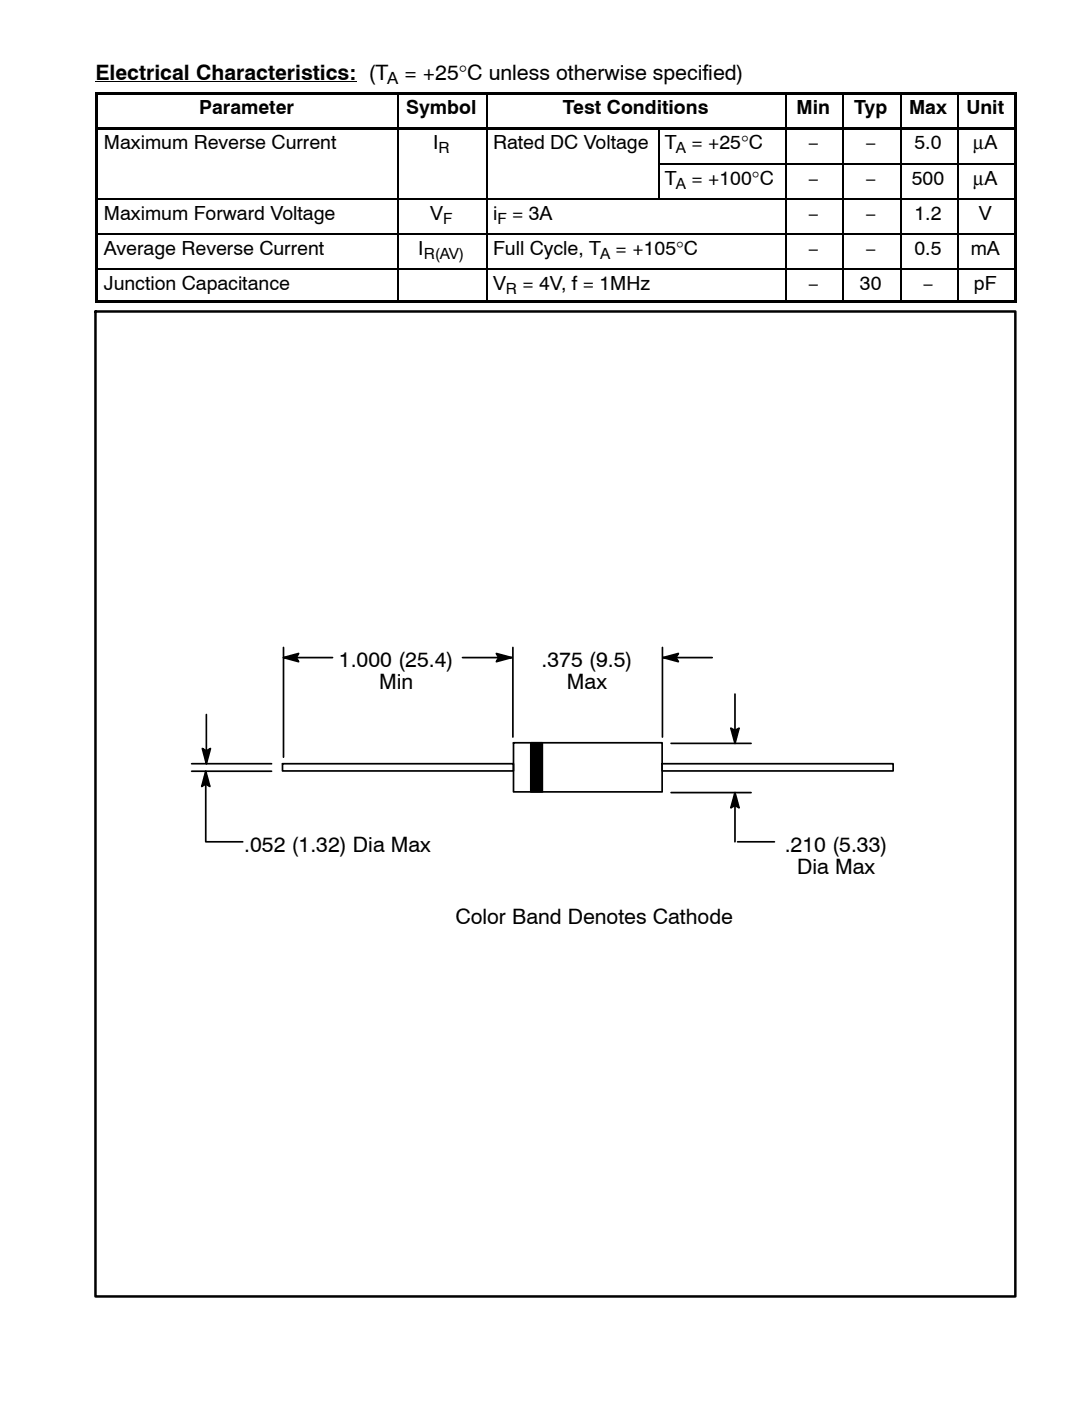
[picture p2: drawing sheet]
<svg xmlns="http://www.w3.org/2000/svg" width="216mm" height="280mm" viewBox="0 0 216 280" stroke-linecap="round" stroke-linejoin="round" font-family="sans-serif">
<path d="M19.1 16.3h52.1" fill="none" stroke="#000" stroke-width=".2"/>
<g fill="#000">
<path d="M19.1 18.4h60.2v.5h-60.2zM79.3 18.4h17.8v.5h-17.8zM97.1 18.4h59.7v.5h-59.7zM156.8 18.4h11.4v.5h-11.4zM168.2 18.4h11.5v.5h-11.5zM179.7 18.4h11.4v.5h-11.4zM191.1 18.4h11.9v.5h-11.9zM19.1 18.4h.4v7h-.4zM19.1 25.4h.4v7.1h-.4zM19.1 25.4h60.2v.5h-60.2zM19.1 32.5h.4v7.1h-.4zM79.3 25.4h17.8v.5h-17.8z"/>
<path d="M97.1 25.4h34.3v.5h-34.3zM131.4 25.4h25.4v.5h-25.4zM156.8 25.4h11.4v.5h-11.4zM168.2 25.4h11.5v.5h-11.5zM179.7 25.4h11.4v.5h-11.4zM191.1 25.4h11.9v.5h-11.9zM202.6 18.4h.4v7h-.4zM202.6 25.4h.4v7.1h-.4zM202.6 32.5h.4v7.1h-.4zM19.1 39.6h.4v7h-.4zM19.1 46.6h.4v6.9h-.4zM202.6 39.6h.4v7h-.4z"/>
<path d="M202.6 46.6h.4v6.9h-.4zM19.1 53.5h.4v7h-.4zM19.1 60h60.2v.5h-60.2zM79.3 60h17.8v.5h-17.8zM97.1 60h59.7v.5h-59.7zM156.8 60h11.4v.5h-11.4zM168.2 60h11.5v.5h-11.5zM179.7 60h11.4v.5h-11.4zM191.1 60h11.9v.5h-11.9zM202.6 53.5h.4v7h-.4z"/>
</g>
<path d="M79.5 18.4v42.1M97.2 18.4v42.1M157 18.4v42.1M168.4 18.4v42.1M179.8 18.4v42.1M191.3 18.4v42.1M19.1 39.8h183.9M131.4 32.7h71.6M131.6 25.4v14.2M19.1 46.7h183.9M19.1 53.7h183.9" fill="none" stroke="#000" stroke-width=".32"/>
<path d="M19.1 62.2h183.6v196.5h-183.6z" fill="none" stroke="#000" stroke-width=".5"/>
<path d="M56.6 131.2l3-.8-.4 .8 .4 .8zM99.1 130.4l3 .8-3 .8 .5-.8zM132.4 131.2l3-.8-.4 .8 .4 .8zM41.1 153.9l.8 3-.8-.4-.8 .4zM40.4 149.4l.8 .4 .8-.4-.8 3zM145.9 145.3l.8 .5 .9-.5-.9 3zM146.7 158.2l.9 3-.9-.5-.8 .5z" fill="#000"/>
<g fill="none" stroke="#000" stroke-width=".34">
<path d="M56.6 131.2l3-.8-.4 .8 .4 .8zM56.6 129.2v21.9M56.6 131.2h9.8M92.3 131.2h9.8M99.1 130.4l3 .8-3 .8 .5-.8zM102.4 129.2v17.9M132.3 129.2v17.9M132.4 131.2l3-.8-.4 .8 .4 .8zM132.4 131.2h9.8M146.7 138.5v9.8M38.3 152.4h15.9M38.3 153.9h15.9"/>
<path d="M40.4 149.4l.8 .4 .8-.4-.8 3zM41.1 153.9l.8 3-.8-.4-.8 .4zM41.1 153.9v14.1h7.4M41.2 142.6v9.8M56.4 152.4h46.1v1.4h-46.1zM102.5 148.2h29.7v9.8h-29.7zM132.2 152.4h46.1v1.4h-46.1zM134 148.3h16M134 158.2h16M145.9 145.3l.8 .5 .9-.5-.9 3zM146.7 158.2l.9 3-.9-.5-.8 .5zM146.7 158.2v9.8"/>
<path d="M147.3 168h7.3"/>
</g>
<path d="M106 148.2h2.3v9.8h-2.3z" fill-rule="evenodd" fill="#000" stroke="#000" stroke-width=".34"/>
<g font-size="4.2">
<text x="19.1" y="15.9">Electrical Characteristics: (T</text>
<text x="80.8" y="15.9">= +25°C unless otherwise specified)</text>
<text x="67.7" y="133">1.000 (25.4)</text>
<text x="75.7" y="137.5">Min</text>
<text x="108.1" y="133">.375 (9.5)</text>
<text x="113.2" y="137.5">Max</text>
<text x="48.8" y="170.1">.052 (1.32) Dia Max</text>
<text x="156.7" y="170">.210 (5.33)</text>
<text x="159.2" y="174.4">Dia Max</text>
<text x="90.9" y="184.3">Color Band Denotes Cathode</text>
</g>
<g font-size="3.9">
<text x="39.7" y="22.8">Parameter</text>
<text x="81.1" y="22.8">Symbol</text>
<text x="112.3" y="22.8">Test Conditions</text>
<text x="159" y="22.8">Min</text>
<text x="170.5" y="22.8">Typ</text>
<text x="181.5" y="22.8">Max</text>
<text x="192.9" y="22.8">Unit</text>
<text x="20.8" y="29.8">Maximum Reverse Current</text>
<text x="86.5" y="29.8">I</text>
<text x="98.4" y="29.7">Rated DC Voltage</text>
<text x="132.8" y="29.8">T</text>
<text x="138" y="29.8">= +25°C</text>
<text x="161.3" y="29.8">−</text>
<text x="172.8" y="29.8">−</text>
<text x="182.6" y="29.8">5.0</text>
<text x="194.3" y="29.8">μA</text>
<text x="132.8" y="36.9">T</text>
<text x="138" y="36.9">= +100°C</text>
<text x="161.3" y="36.9">−</text>
<text x="172.8" y="36.9">−</text>
<text x="182" y="36.9">500</text>
<text x="194.3" y="36.9">μA</text>
<text x="20.8" y="44">Maximum Forward Voltage</text>
<text x="85.9" y="44">V</text>
<text x="98.4" y="44">i</text>
<text x="102.2" y="44">= 3A</text>
<text x="161.3" y="44">−</text>
<text x="172.8" y="44">−</text>
<text x="182.6" y="44">1.2</text>
<text x="195.4" y="44">V</text>
<text x="20.8" y="50.9">Average Reverse Current</text>
<text x="83.5" y="50.9">I</text>
<text x="98.4" y="50.9">Full Cycle, T</text>
<text x="122.9" y="50.9">= +105°C</text>
<text x="161.3" y="50.9">−</text>
<text x="172.8" y="50.9">−</text>
<text x="182.6" y="50.9">0.5</text>
<text x="193.8" y="50.9">mA</text>
<text x="20.8" y="57.9">Junction Capacitance</text>
<text x="98.4" y="57.9">V</text>
<text x="104.3" y="57.9">= 4V, f = 1MHz</text>
<text x="161.3" y="57.9">−</text>
<text x="171.7" y="57.9">30</text>
<text x="184.2" y="57.9">−</text>
<text x="194.4" y="57.9">pF</text>
</g>
<text font-size="3.4" x="77.3" y="16.8">A</text>
<g font-size="3.1">
<text x="87.6" y="30.6">R</text>
<text x="134.9" y="30.6">A</text>
<text x="134.9" y="37.7">A</text>
<text x="88.5" y="44.8">F</text>
<text x="99.3" y="44.8">F</text>
<text x="84.6" y="51.7">R(AV)</text>
<text x="119.8" y="51.7">A</text>
<text x="101" y="58.7">R</text>
</g>
</svg>
